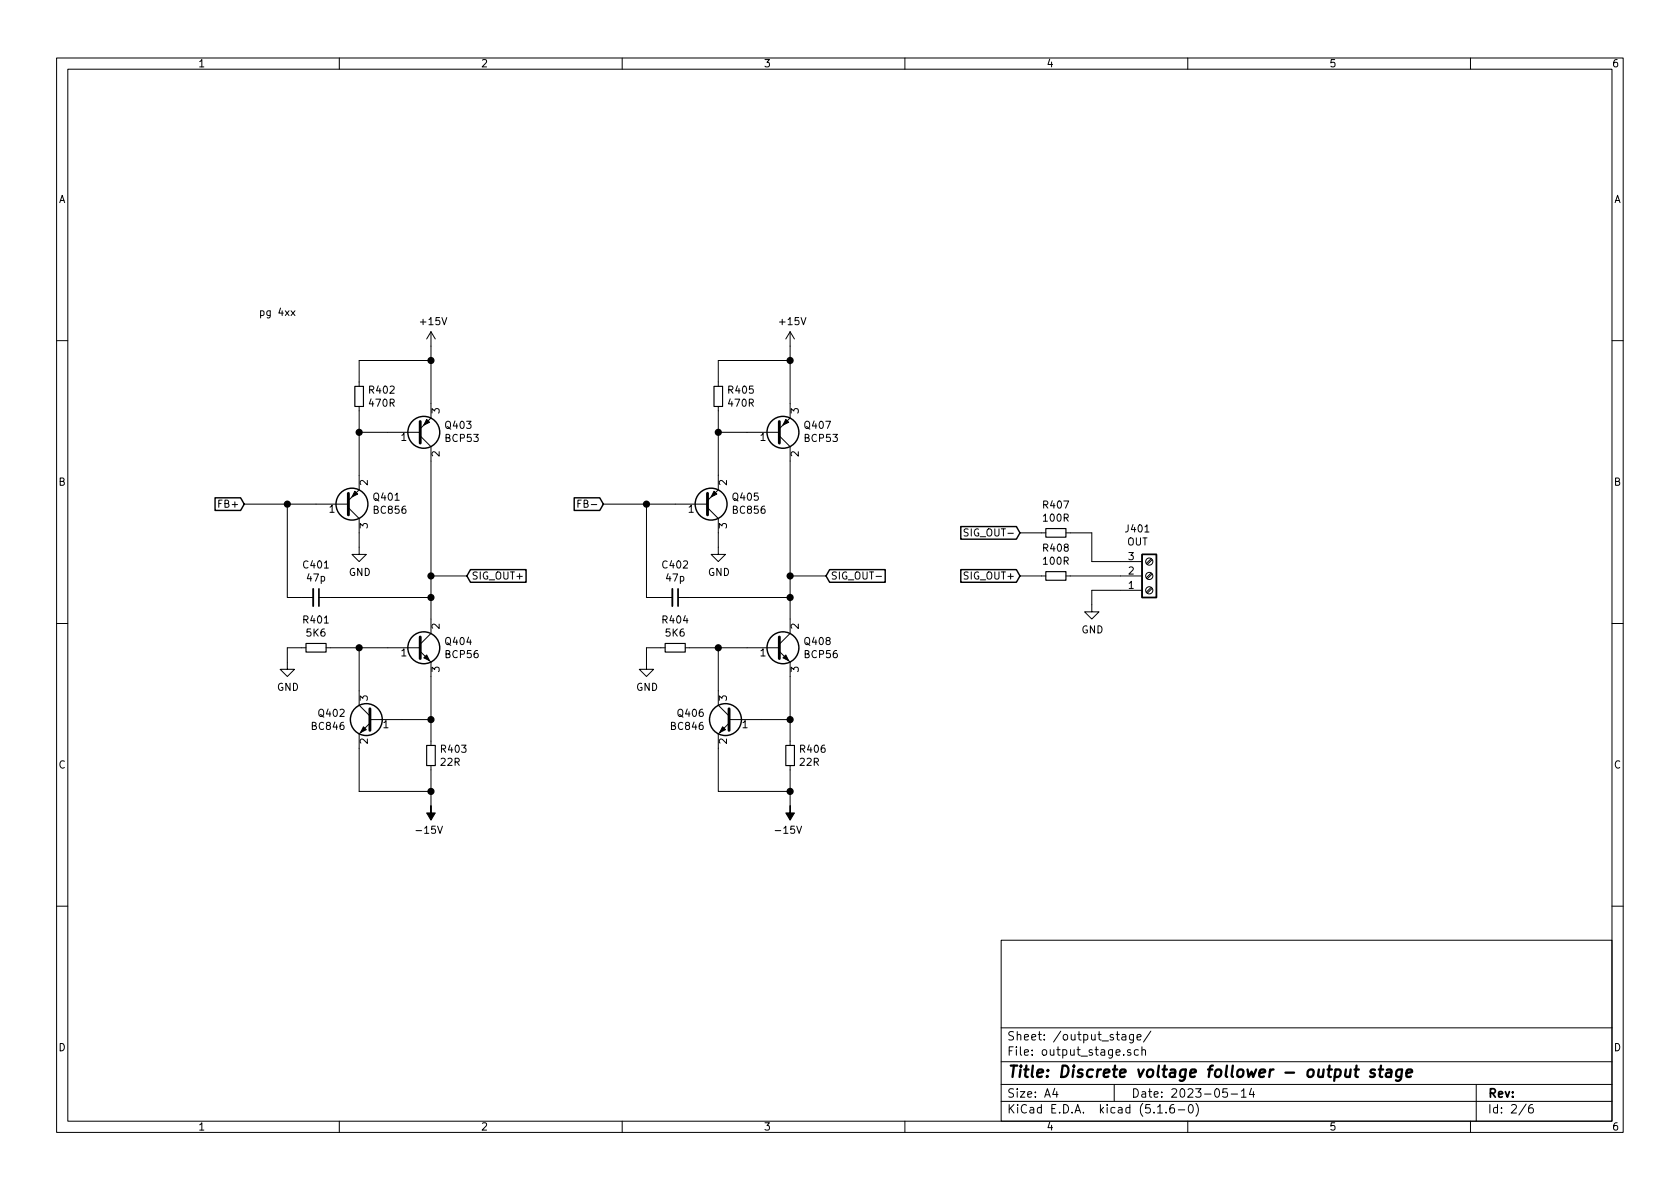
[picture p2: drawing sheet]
EESchema Schematic File Version 4
EELAYER 30 0
EELAYER END
$Descr A4 11693 8268
encoding utf-8
Sheet 2 6
Title "Discrete voltage follower - output stage"
Date "2023-05-14"
Rev ""
Comp ""
Comment1 ""
Comment2 ""
Comment3 ""
Comment4 ""
$EndDescr
$Comp
L Transistor_BJT:BC856 Q401
U 1 1
P 2400 3500
F 0 "Q401" H 2591 3454 50  0000 L CNN
F 1 "BC856" H 2591 3545 50  0000 L CNN
F 2 "Package_TO_SOT_SMD:SOT-23" H 2600 3425 50  0001 L CIN
F 3 "http://www.fairchildsemi.com/ds/BC/BC856.pdf" H 2400 3500 50  0001 L CNN
	1    2400 3500
	1    0    0    1   
$EndComp
$Comp
L Transistor_BJT:BCP53 Q403
U 1 1
P 2900 3000
F 0 "Q403" H 3091 2954 50  0000 L CNN
F 1 "BCP53" H 3091 3045 50  0000 L CNN
F 2 "Package_TO_SOT_SMD:SOT-223-3_TabPin2" H 3100 2925 50  0001 L CIN
F 3 "http://www.onsemi.com/pub_link/Collateral/BCP53T1-D.PDF" H 2900 3000 50  0001 L CNN
	1    2900 3000
	1    0    0    1   
$EndComp
$Comp
L Transistor_BJT:BCP56 Q404
U 1 1
P 2900 4500
F 0 "Q404" H 3091 4546 50  0000 L CNN
F 1 "BCP56" H 3091 4455 50  0000 L CNN
F 2 "Package_TO_SOT_SMD:SOT-223-3_TabPin2" H 3100 4425 50  0001 L CIN
F 3 "http://cache.nxp.com/documents/data_sheet/BCP56_BCX56_BC56PA.pdf?pspll=1" H 2900 4500 50  0001 L CNN
	1    2900 4500
	1    0    0    -1  
$EndComp
$Comp
L Transistor_BJT:BC846 Q402
U 1 1
P 2600 5000
F 0 "Q402" H 2791 5046 50  0000 L CNN
F 1 "BC846" H 2791 4955 50  0000 L CNN
F 2 "Package_TO_SOT_SMD:SOT-23" H 2800 4925 50  0001 L CIN
F 3 "https://assets.nexperia.com/documents/data-sheet/BC846_SER.pdf" H 2600 5000 50  0001 L CNN
	1    2600 5000
	-1   0    0    -1  
$EndComp
$Comp
L Device:R_Small R402
U 1 1
P 2500 2750
F 0 "R402" H 2559 2796 50  0000 L CNN
F 1 "470R" H 2559 2705 50  0000 L CNN
F 2 "Resistor_SMD:R_0805_2012Metric_Pad1.15x1.40mm_HandSolder" H 2500 2750 50  0001 C CNN
F 3 "~" H 2500 2750 50  0001 C CNN
	1    2500 2750
	1    0    0    -1  
$EndComp
$Comp
L power:GND #PWR02
U 1 1
P 2500 3800
F 0 "#PWR02" H 2500 3550 50  0001 C CNN
F 1 "GND" H 2505 3627 50  0000 C CNN
F 2 "" H 2500 3800 50  0001 C CNN
F 3 "" H 2500 3800 50  0001 C CNN
	1    2500 3800
	1    0    0    -1  
$EndComp
$Comp
L Device:C_Small C401
U 1 1
P 2200 4150
F 0 "C401" V 1971 4150 50  0000 C CNN
F 1 "47p" V 2062 4150 50  0000 C CNN
F 2 "Capacitor_SMD:C_0805_2012Metric_Pad1.15x1.40mm_HandSolder" H 2200 4150 50  0001 C CNN
F 3 "~" H 2200 4150 50  0001 C CNN
	1    2200 4150
	0    1    1    0   
$EndComp
$Comp
L Device:R_Small R403
U 1 1
P 3000 5250
F 0 "R403" H 3059 5296 50  0000 L CNN
F 1 "22R" H 3059 5205 50  0000 L CNN
F 2 "Resistor_SMD:R_0805_2012Metric_Pad1.15x1.40mm_HandSolder" H 3000 5250 50  0001 C CNN
F 3 "~" H 3000 5250 50  0001 C CNN
	1    3000 5250
	1    0    0    -1  
$EndComp
Text GLabel 1700 3500 0    50   Input ~ 0
FB+
Text GLabel 3250 4000 2    50   Input ~ 0
SIG_OUT+
$Comp
L Device:R_Small R401
U 1 1
P 2200 4500
F 0 "R401" V 2004 4500 50  0000 C CNN
F 1 "5K6" V 2095 4500 50  0000 C CNN
F 2 "Resistor_SMD:R_0805_2012Metric_Pad1.15x1.40mm_HandSolder" H 2200 4500 50  0001 C CNN
F 3 "~" H 2200 4500 50  0001 C CNN
	1    2200 4500
	0    1    1    0   
$EndComp
$Comp
L power:GND #PWR01
U 1 1
P 2000 4600
F 0 "#PWR01" H 2000 4350 50  0001 C CNN
F 1 "GND" H 2005 4427 50  0000 C CNN
F 2 "" H 2000 4600 50  0001 C CNN
F 3 "" H 2000 4600 50  0001 C CNN
	1    2000 4600
	1    0    0    -1  
$EndComp
Wire Wire Line
	3000 2400 3000 2500
Wire Wire Line
	3000 4700 3000 5000
Wire Wire Line
	3000 5350 3000 5500
Wire Wire Line
	2300 4500 2500 4500
Wire Wire Line
	2000 4600 2000 4500
Wire Wire Line
	2000 4500 2100 4500
Wire Wire Line
	2500 4800 2500 4500
Connection ~ 2500 4500
Wire Wire Line
	2500 4500 2700 4500
Wire Wire Line
	2800 5000 3000 5000
Connection ~ 3000 5000
Wire Wire Line
	3000 5000 3000 5150
Wire Wire Line
	2500 5200 2500 5500
Wire Wire Line
	2500 5500 3000 5500
Connection ~ 3000 5500
Wire Wire Line
	3000 5500 3000 5600
Wire Wire Line
	2300 4150 3000 4150
Connection ~ 3000 4150
Wire Wire Line
	3000 4150 3000 4300
Wire Wire Line
	2200 3500 2000 3500
Wire Wire Line
	2100 4150 2000 4150
Wire Wire Line
	2000 4150 2000 3500
Connection ~ 2000 3500
Wire Wire Line
	2000 3500 1700 3500
Wire Wire Line
	2500 3700 2500 3800
Wire Wire Line
	2500 2850 2500 3000
Wire Wire Line
	2700 3000 2500 3000
Connection ~ 2500 3000
Wire Wire Line
	2500 3000 2500 3300
Wire Wire Line
	2500 2650 2500 2500
Wire Wire Line
	2500 2500 3000 2500
Connection ~ 3000 2500
Wire Wire Line
	3000 2500 3000 2800
Wire Wire Line
	3250 4000 3000 4000
Wire Wire Line
	3000 3200 3000 4000
Connection ~ 3000 4000
Wire Wire Line
	3000 4000 3000 4150
$Comp
L Transistor_BJT:BC856 Q405
U 1 1
P 4900 3500
F 0 "Q405" H 5091 3454 50  0000 L CNN
F 1 "BC856" H 5091 3545 50  0000 L CNN
F 2 "Package_TO_SOT_SMD:SOT-23" H 5100 3425 50  0001 L CIN
F 3 "http://www.fairchildsemi.com/ds/BC/BC856.pdf" H 4900 3500 50  0001 L CNN
	1    4900 3500
	1    0    0    1   
$EndComp
$Comp
L Transistor_BJT:BCP53 Q407
U 1 1
P 5400 3000
F 0 "Q407" H 5591 2954 50  0000 L CNN
F 1 "BCP53" H 5591 3045 50  0000 L CNN
F 2 "Package_TO_SOT_SMD:SOT-223-3_TabPin2" H 5600 2925 50  0001 L CIN
F 3 "http://www.onsemi.com/pub_link/Collateral/BCP53T1-D.PDF" H 5400 3000 50  0001 L CNN
	1    5400 3000
	1    0    0    1   
$EndComp
$Comp
L Transistor_BJT:BCP56 Q408
U 1 1
P 5400 4500
F 0 "Q408" H 5591 4546 50  0000 L CNN
F 1 "BCP56" H 5591 4455 50  0000 L CNN
F 2 "Package_TO_SOT_SMD:SOT-223-3_TabPin2" H 5600 4425 50  0001 L CIN
F 3 "http://cache.nxp.com/documents/data_sheet/BCP56_BCX56_BC56PA.pdf?pspll=1" H 5400 4500 50  0001 L CNN
	1    5400 4500
	1    0    0    -1  
$EndComp
$Comp
L Transistor_BJT:BC846 Q406
U 1 1
P 5100 5000
F 0 "Q406" H 5291 5046 50  0000 L CNN
F 1 "BC846" H 5291 4955 50  0000 L CNN
F 2 "Package_TO_SOT_SMD:SOT-23" H 5300 4925 50  0001 L CIN
F 3 "https://assets.nexperia.com/documents/data-sheet/BC846_SER.pdf" H 5100 5000 50  0001 L CNN
	1    5100 5000
	-1   0    0    -1  
$EndComp
$Comp
L Device:R_Small R405
U 1 1
P 5000 2750
F 0 "R405" H 5059 2796 50  0000 L CNN
F 1 "470R" H 5059 2705 50  0000 L CNN
F 2 "Resistor_SMD:R_0805_2012Metric_Pad1.15x1.40mm_HandSolder" H 5000 2750 50  0001 C CNN
F 3 "~" H 5000 2750 50  0001 C CNN
	1    5000 2750
	1    0    0    -1  
$EndComp
$Comp
L power:GND #PWR06
U 1 1
P 5000 3800
F 0 "#PWR06" H 5000 3550 50  0001 C CNN
F 1 "GND" H 5005 3627 50  0000 C CNN
F 2 "" H 5000 3800 50  0001 C CNN
F 3 "" H 5000 3800 50  0001 C CNN
	1    5000 3800
	1    0    0    -1  
$EndComp
$Comp
L Device:C_Small C402
U 1 1
P 4700 4150
F 0 "C402" V 4471 4150 50  0000 C CNN
F 1 "47p" V 4562 4150 50  0000 C CNN
F 2 "Capacitor_SMD:C_0805_2012Metric_Pad1.15x1.40mm_HandSolder" H 4700 4150 50  0001 C CNN
F 3 "~" H 4700 4150 50  0001 C CNN
	1    4700 4150
	0    1    1    0   
$EndComp
$Comp
L Device:R_Small R406
U 1 1
P 5500 5250
F 0 "R406" H 5559 5296 50  0000 L CNN
F 1 "22R" H 5559 5205 50  0000 L CNN
F 2 "Resistor_SMD:R_0805_2012Metric_Pad1.15x1.40mm_HandSolder" H 5500 5250 50  0001 C CNN
F 3 "~" H 5500 5250 50  0001 C CNN
	1    5500 5250
	1    0    0    -1  
$EndComp
Text GLabel 4200 3500 0    50   Input ~ 0
FB-
Text GLabel 5750 4000 2    50   Input ~ 0
SIG_OUT-
$Comp
L Device:R_Small R404
U 1 1
P 4700 4500
F 0 "R404" V 4504 4500 50  0000 C CNN
F 1 "5K6" V 4595 4500 50  0000 C CNN
F 2 "Resistor_SMD:R_0805_2012Metric_Pad1.15x1.40mm_HandSolder" H 4700 4500 50  0001 C CNN
F 3 "~" H 4700 4500 50  0001 C CNN
	1    4700 4500
	0    1    1    0   
$EndComp
$Comp
L power:GND #PWR05
U 1 1
P 4500 4600
F 0 "#PWR05" H 4500 4350 50  0001 C CNN
F 1 "GND" H 4505 4427 50  0000 C CNN
F 2 "" H 4500 4600 50  0001 C CNN
F 3 "" H 4500 4600 50  0001 C CNN
	1    4500 4600
	1    0    0    -1  
$EndComp
Wire Wire Line
	5500 2400 5500 2500
Wire Wire Line
	5500 4700 5500 5000
Wire Wire Line
	5500 5350 5500 5500
Wire Wire Line
	4800 4500 5000 4500
Wire Wire Line
	4500 4600 4500 4500
Wire Wire Line
	4500 4500 4600 4500
Wire Wire Line
	5000 4800 5000 4500
Connection ~ 5000 4500
Wire Wire Line
	5000 4500 5200 4500
Wire Wire Line
	5300 5000 5500 5000
Connection ~ 5500 5000
Wire Wire Line
	5500 5000 5500 5150
Wire Wire Line
	5000 5200 5000 5500
Wire Wire Line
	5000 5500 5500 5500
Connection ~ 5500 5500
Wire Wire Line
	5500 5500 5500 5600
Wire Wire Line
	4800 4150 5500 4150
Connection ~ 5500 4150
Wire Wire Line
	5500 4150 5500 4300
Wire Wire Line
	4700 3500 4500 3500
Wire Wire Line
	4600 4150 4500 4150
Wire Wire Line
	4500 4150 4500 3500
Connection ~ 4500 3500
Wire Wire Line
	4500 3500 4200 3500
Wire Wire Line
	5000 3700 5000 3800
Wire Wire Line
	5000 2850 5000 3000
Wire Wire Line
	5200 3000 5000 3000
Connection ~ 5000 3000
Wire Wire Line
	5000 3000 5000 3300
Wire Wire Line
	5000 2650 5000 2500
Wire Wire Line
	5000 2500 5500 2500
Connection ~ 5500 2500
Wire Wire Line
	5500 2500 5500 2800
Wire Wire Line
	5750 4000 5500 4000
Wire Wire Line
	5500 3200 5500 4000
Connection ~ 5500 4000
Wire Wire Line
	5500 4000 5500 4150
$Comp
L Connector:Screw_Terminal_01x03 J401
U 1 1
P 8000 4000
F 0 "J401" H 7918 3675 50  0000 C CNN
F 1 "OUT" H 7918 3766 50  0000 C CNN
F 2 "TerminalBlock_Phoenix:TerminalBlock_Phoenix_PT-1,5-3-3.5-H_1x03_P3.50mm_Horizontal" H 8000 4000 50  0001 C CNN
F 3 "~" H 8000 4000 50  0001 C CNN
	1    8000 4000
	1    0    0    1   
$EndComp
$Comp
L Device:R_Small R408
U 1 1
P 7350 4000
F 0 "R408" V 7154 4000 50  0000 C CNN
F 1 "100R" V 7245 4000 50  0000 C CNN
F 2 "Resistor_SMD:R_0805_2012Metric_Pad1.15x1.40mm_HandSolder" H 7350 4000 50  0001 C CNN
F 3 "~" H 7350 4000 50  0001 C CNN
	1    7350 4000
	0    1    1    0   
$EndComp
$Comp
L Device:R_Small R407
U 1 1
P 7350 3700
F 0 "R407" V 7154 3700 50  0000 C CNN
F 1 "100R" V 7245 3700 50  0000 C CNN
F 2 "Resistor_SMD:R_0805_2012Metric_Pad1.15x1.40mm_HandSolder" H 7350 3700 50  0001 C CNN
F 3 "~" H 7350 3700 50  0001 C CNN
	1    7350 3700
	0    1    1    0   
$EndComp
$Comp
L power:GND #PWR09
U 1 1
P 7600 4200
F 0 "#PWR09" H 7600 3950 50  0001 C CNN
F 1 "GND" H 7605 4027 50  0000 C CNN
F 2 "" H 7600 4200 50  0001 C CNN
F 3 "" H 7600 4200 50  0001 C CNN
	1    7600 4200
	1    0    0    -1  
$EndComp
Wire Wire Line
	7800 3900 7600 3900
Wire Wire Line
	7600 3900 7600 3700
Wire Wire Line
	7600 3700 7450 3700
Wire Wire Line
	7800 4000 7450 4000
Wire Wire Line
	7600 4200 7600 4100
Wire Wire Line
	7600 4100 7800 4100
Text GLabel 7100 4000 0    50   Input ~ 0
SIG_OUT+
Wire Wire Line
	7100 4000 7250 4000
Text GLabel 7100 3700 0    50   Input ~ 0
SIG_OUT-
Wire Wire Line
	7100 3700 7250 3700
Text Notes 1800 2200 0    50   ~ 0
pg 4xx
$Comp
L power:+15V #PWR0101
U 1 1
P 3000 2400
F 0 "#PWR0101" H 3000 2250 50  0001 C CNN
F 1 "+15V" H 3015 2573 50  0000 C CNN
F 2 "" H 3000 2400 50  0001 C CNN
F 3 "" H 3000 2400 50  0001 C CNN
	1    3000 2400
	1    0    0    -1  
$EndComp
$Comp
L power:+15V #PWR0102
U 1 1
P 5500 2400
F 0 "#PWR0102" H 5500 2250 50  0001 C CNN
F 1 "+15V" H 5515 2573 50  0000 C CNN
F 2 "" H 5500 2400 50  0001 C CNN
F 3 "" H 5500 2400 50  0001 C CNN
	1    5500 2400
	1    0    0    -1  
$EndComp
$Comp
L power:-15V #PWR0103
U 1 1
P 3000 5600
F 0 "#PWR0103" H 3000 5700 50  0001 C CNN
F 1 "-15V" H 3015 5773 50  0000 C CNN
F 2 "" H 3000 5600 50  0001 C CNN
F 3 "" H 3000 5600 50  0001 C CNN
	1    3000 5600
	-1   0    0    1   
$EndComp
$Comp
L power:-15V #PWR0104
U 1 1
P 5500 5600
F 0 "#PWR0104" H 5500 5700 50  0001 C CNN
F 1 "-15V" H 5515 5773 50  0000 C CNN
F 2 "" H 5500 5600 50  0001 C CNN
F 3 "" H 5500 5600 50  0001 C CNN
	1    5500 5600
	-1   0    0    1   
$EndComp
$EndSCHEMATC
